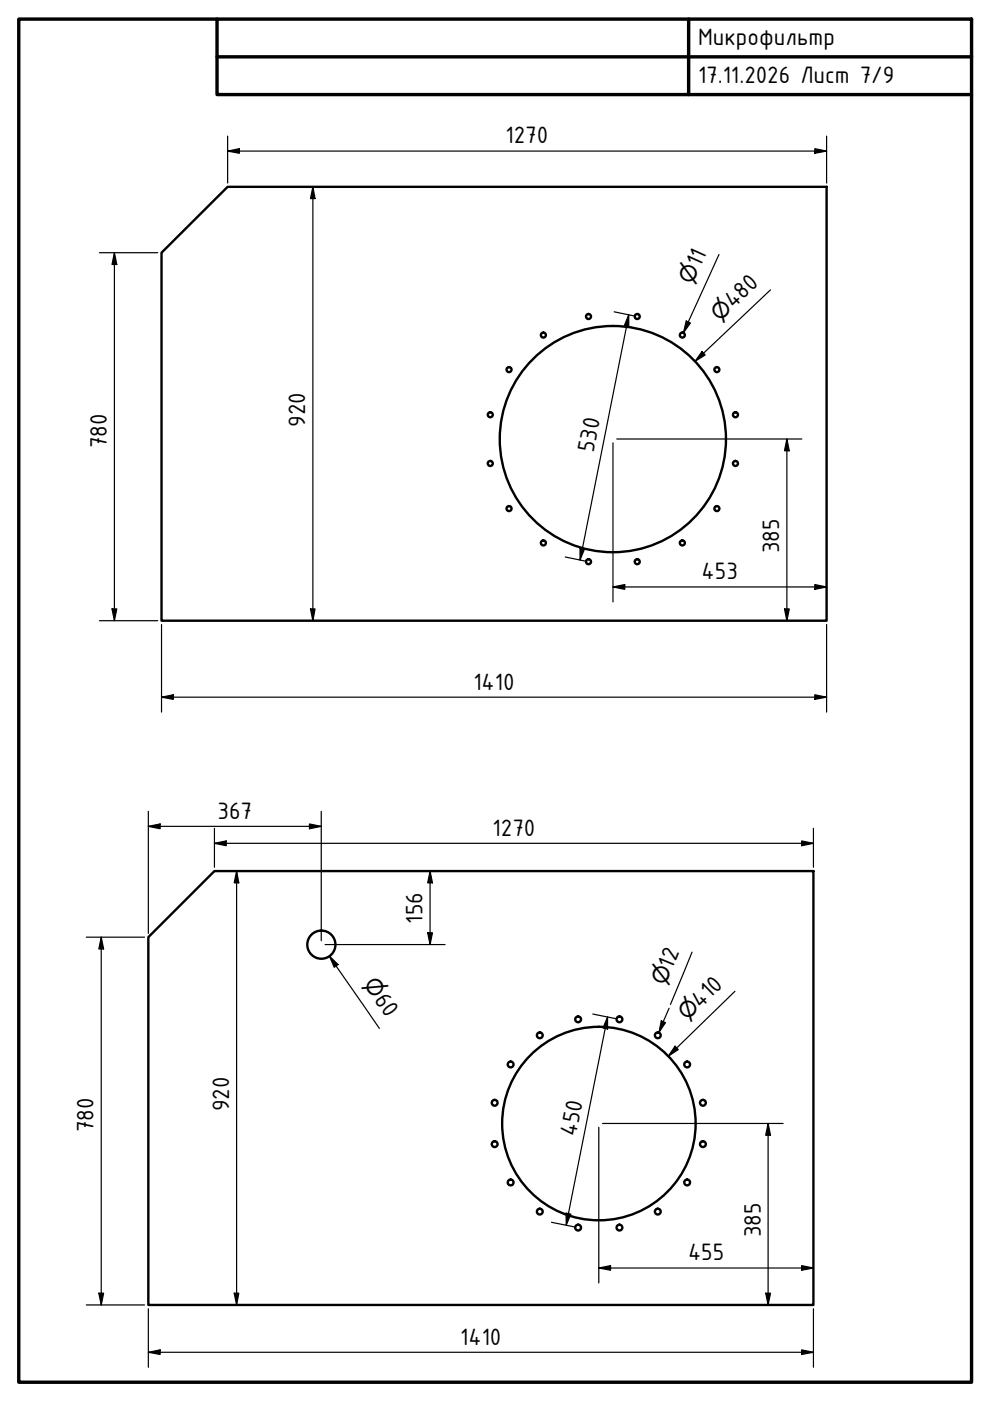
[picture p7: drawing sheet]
<svg xmlns="http://www.w3.org/2000/svg" width="210mm" height="297mm" viewBox="0 0 210 297" stroke-linecap="round" stroke-linejoin="round" font-family="sans-serif">
<!-- layer: Visible (ISO) -->
<g fill="none" stroke="#000" stroke-width=".51">
<path d="M34.2 53.6l14.1-14h127v92h-141.1zM45.5 184.7h127v92h-141v-78z"/>
<circle cx="107.9" cy="78.4" r=".53"/>
<circle cx="115.2" cy="71" r=".53"/>
<circle cx="124.8" cy="67.1" r=".53"/>
<circle cx="135.1" cy="67.1" r=".53"/>
<circle cx="144.7" cy="71" r=".53"/>
<circle cx="152" cy="78.4" r=".53"/>
<circle cx="103.9" cy="98.3" r=".53"/>
<circle cx="103.9" cy="87.9" r=".53"/>
<circle cx="129.9" cy="93.1" r="24"/>
<circle cx="155.9" cy="98.3" r=".53"/>
<circle cx="155.9" cy="87.9" r=".53"/>
<circle cx="107.9" cy="107.8" r=".53"/>
<circle cx="115.2" cy="115.1" r=".53"/>
<circle cx="124.8" cy="119.1" r=".53"/>
<circle cx="135.1" cy="119.1" r=".53"/>
<circle cx="144.7" cy="115.1" r=".53"/>
<circle cx="152" cy="107.8" r=".53"/>
<circle cx="68.1" cy="200.3" r="2.98"/>
<circle cx="114.4" cy="219.5" r=".61"/>
<circle cx="122.6" cy="216.1" r=".61"/>
<circle cx="131.3" cy="216.1" r=".61"/>
<circle cx="139.5" cy="219.5" r=".61"/>
<circle cx="104.9" cy="233.8" r=".61"/>
<circle cx="108.3" cy="225.7" r=".61"/>
<circle cx="127" cy="238.2" r="20.5"/>
<circle cx="145.7" cy="225.7" r=".61"/>
<circle cx="149" cy="233.8" r=".61"/>
<circle cx="104.9" cy="242.6" r=".61"/>
<circle cx="108.3" cy="250.7" r=".61"/>
<circle cx="114.4" cy="256.9" r=".61"/>
<circle cx="139.5" cy="256.9" r=".61"/>
<circle cx="145.7" cy="250.7" r=".61"/>
<circle cx="149" cy="242.6" r=".61"/>
<circle cx="122.6" cy="260.3" r=".61"/>
<circle cx="131.3" cy="260.3" r=".61"/>
</g>
<!-- layer: Border (ISO) -->
<path d="M4 4h202v289.1h-202zM46 4v16.1h160M46 12.1h160M146 4v16.1" fill="none" stroke="#000" stroke-width=".72"/>
<!-- layer: Dimension (ISO) -->
<g fill="none" stroke="#000" stroke-width=".25">
<path d="M48.3 32l2.5-.5v1zM48.3 32h127M48.3 28.9v9.9M66.3 39.6l.5 2.5h-1zM66.3 39.6v92M172.8 31.5l2.5 .5-2.5 .5zM175.3 28.9v9.9M21.1 53.6h12.3M24.3 53.6l.5 2.5h-1.1zM24.3 53.6v78M152.4 54l-7.5 16.6M130.2 66.1l4.1 .9"/>
<path d="M133.3 66.7v2.6l-1-.2zM133.3 66.7l-10.3 52M145.5 68.1l.9 .4-1.5 2.1zM148.8 74.5l.7 .8-2.1 1.3zM163.4 61.5l-16 15.1M130 93.9v33.7M130.8 93.1h39.2M166.8 93.1l.5 2.5h-1zM166.8 93.1v38.5M119.8 118.1l4.2 .8M123 116.2l1 .2-1 2.3zM21.1 131.6h12.3"/>
<path d="M23.7 129.1h1.1l-.5 2.5zM34.2 132.4v18.6M65.8 129.1h1l-.5 2.5zM130 124.4l2.5-.5v1.1zM130 124.4h45.3M166.3 129.1h1l-.5 2.5zM172.8 123.9l2.5 .5-2.5 .6zM175.3 132.4v18.6M34.2 147.8l2.5-.5v1zM34.2 147.8h141.1M172.8 147.3l2.5 .5-2.5 .5zM31.5 175.2l2.5-.5v1z"/>
<path d="M31.5 172v25.9M31.5 175.2h36.6M45.5 178.8l2.5-.5v1zM45.5 178.8h127M45.5 175.6v8.3M65.6 174.7l2.5 .5-2.5 .5zM68.1 172v27.5M170 178.3l2.5 .5-2.5 .5zM172.5 175.6v8.3M18.3 198.7h12.3M21.5 198.7l.5 2.5h-1zM21.5 198.7v78"/>
<path d="M50.2 184.7l.4 2.5h-.9zM50.2 184.7v92M90.7 197.8h1l-.5 2.5zM91.2 184.7l.5 2.5h-1zM91.2 184.7v15.6M68.9 200.3h25.5M69.8 202.7l1.9 1.8-.8 .6zM69.8 202.7l10.6 15.3M125.7 215l4.9 1M128.8 215.6v2.6l-1-.2zM128.8 215.6l-8.7 44.1M140.2 216.4l.9 .4-1.4 2.1z"/>
<path d="M141.9 213.8l-2.2 5.1M146.7 201.9l-4.5 11.1M155.8 210.2l-14.1 13.7M127 239v33M127.8 238.2h38.2M143.1 221.8l.7 .7-2.1 1.4zM162.9 238.2l.5 2.5h-1.1zM162.9 238.2v38.5M116.9 259.2l4.9 .9M120 257.2l1 .2-.9 2.3zM18.3 276.7h12.3M21 274.2h1l-.5 2.5z"/>
<path d="M31.5 277.5v12.4M49.7 274.2h.9l-.4 2.5zM127 268.8l2.5-.5v1zM127 268.8h45.5M162.3 274.2h1.1l-.5 2.5zM170 268.3l2.5 .5-2.5 .5zM172.5 277.5v12.4M31.5 286.7l2.5-.5v1zM31.5 286.7h141M170 286.2l2.5 .5-2.5 .5z"/>
</g>
<g fill="#000">
<path d="M48.3 32l2.5-.5v1zM172.8 31.5l2.5 .5-2.5 .5zM24.3 53.6l.5 2.5h-1.1zM66.3 39.6l.5 2.5h-1zM133.3 66.7v2.6l-1-.2zM145.5 68.1l.9 .4-1.5 2.1zM148.8 74.5l.7 .8-2.1 1.3zM166.8 93.1l.5 2.5h-1zM123 116.2l1 .2-1 2.3zM23.7 129.1h1.1l-.5 2.5zM65.8 129.1h1l-.5 2.5zM130 124.4l2.5-.5v1.1z"/>
<path d="M166.3 129.1h1l-.5 2.5zM172.8 123.9l2.5 .5-2.5 .6zM34.2 147.8l2.5-.5v1zM172.8 147.3l2.5 .5-2.5 .5zM31.5 175.2l2.5-.5v1zM45.5 178.8l2.5-.5v1zM65.6 174.7l2.5 .5-2.5 .5zM170 178.3l2.5 .5-2.5 .5zM50.2 184.7l.4 2.5h-.9zM90.7 197.8h1l-.5 2.5zM91.2 184.7l.5 2.5h-1zM21.5 198.7l.5 2.5h-1z"/>
<path d="M69.8 202.7l1.9 1.8-.8 .6zM128.8 215.6v2.6l-1-.2zM140.2 216.4l.9 .4-1.4 2.1zM143.1 221.8l.7 .7-2.1 1.4zM120 257.2l1 .2-.9 2.3zM162.9 238.2l.5 2.5h-1.1zM21 274.2h1l-.5 2.5zM49.7 274.2h.9l-.4 2.5zM127 268.8l2.5-.5v1zM162.3 274.2h1.1l-.5 2.5zM170 268.3l2.5 .5-2.5 .5zM31.5 286.7l2.5-.5v1z"/>
<path d="M170 286.2l2.5 .5-2.5 .5z"/>
</g>
<g font-size="5.4">
<text x="148" y="9.6">Микрофильтр</text>
<text x="148" y="17.6">17.11.2026 Лист 7/9</text>
<text x="107.2" y="30.4">1270</text>
<text x="148.4" y="56.9" transform="rotate(-66 148.4 56.9)">11</text>
<text x="155.5" y="65.5" transform="rotate(-43 155.5 65.5)">480</text>
<text x="22.6" y="95" transform="rotate(-90 22.6 95)">780</text>
<text x="64.7" y="90.5" transform="rotate(-90 64.7 90.5)">920</text>
<text x="125.9" y="96" transform="rotate(-79 125.9 96)">530</text>
<text x="165.2" y="117.2" transform="rotate(-90 165.2 117.2)">385</text>
<text x="148.8" y="122.8">453</text>
<text x="100.4" y="146.2">1410</text>
<text x="46.1" y="173.6">367</text>
<text x="104.4" y="177.2">1270</text>
<text x="89.6" y="195.8" transform="rotate(-90 89.6 195.8)">156</text>
<text x="142.5" y="205.6" transform="rotate(-68 142.5 205.6)">12</text>
<text x="79.2" y="211.9" transform="rotate(55 79.2 211.9)">60</text>
<text x="148.5" y="213.9" transform="rotate(-44 148.5 213.9)">410</text>
<text x="48.6" y="235.6" transform="rotate(-90 48.6 235.6)">920</text>
<text x="19.9" y="240.1" transform="rotate(-90 19.9 240.1)">780</text>
<text x="122.1" y="241.2" transform="rotate(-79 122.1 241.2)">450</text>
<text x="161.3" y="262.4" transform="rotate(-90 161.3 262.4)">385</text>
<text x="145.9" y="267.2">455</text>
<text x="97.6" y="285.1">1410</text>
</g>
<g font-size="4.6">
<text x="146.8" y="60.4" transform="rotate(-66 146.8 60.4)">⌀</text>
<text x="152.7" y="68.2" transform="rotate(-43 152.7 68.2)">⌀</text>
<text x="77" y="208.7" transform="rotate(55 77 208.7)">⌀</text>
<text x="141.1" y="209.2" transform="rotate(-68 141.1 209.2)">⌀</text>
<text x="145.7" y="216.6" transform="rotate(-44 145.7 216.6)">⌀</text>
</g>
</svg>
